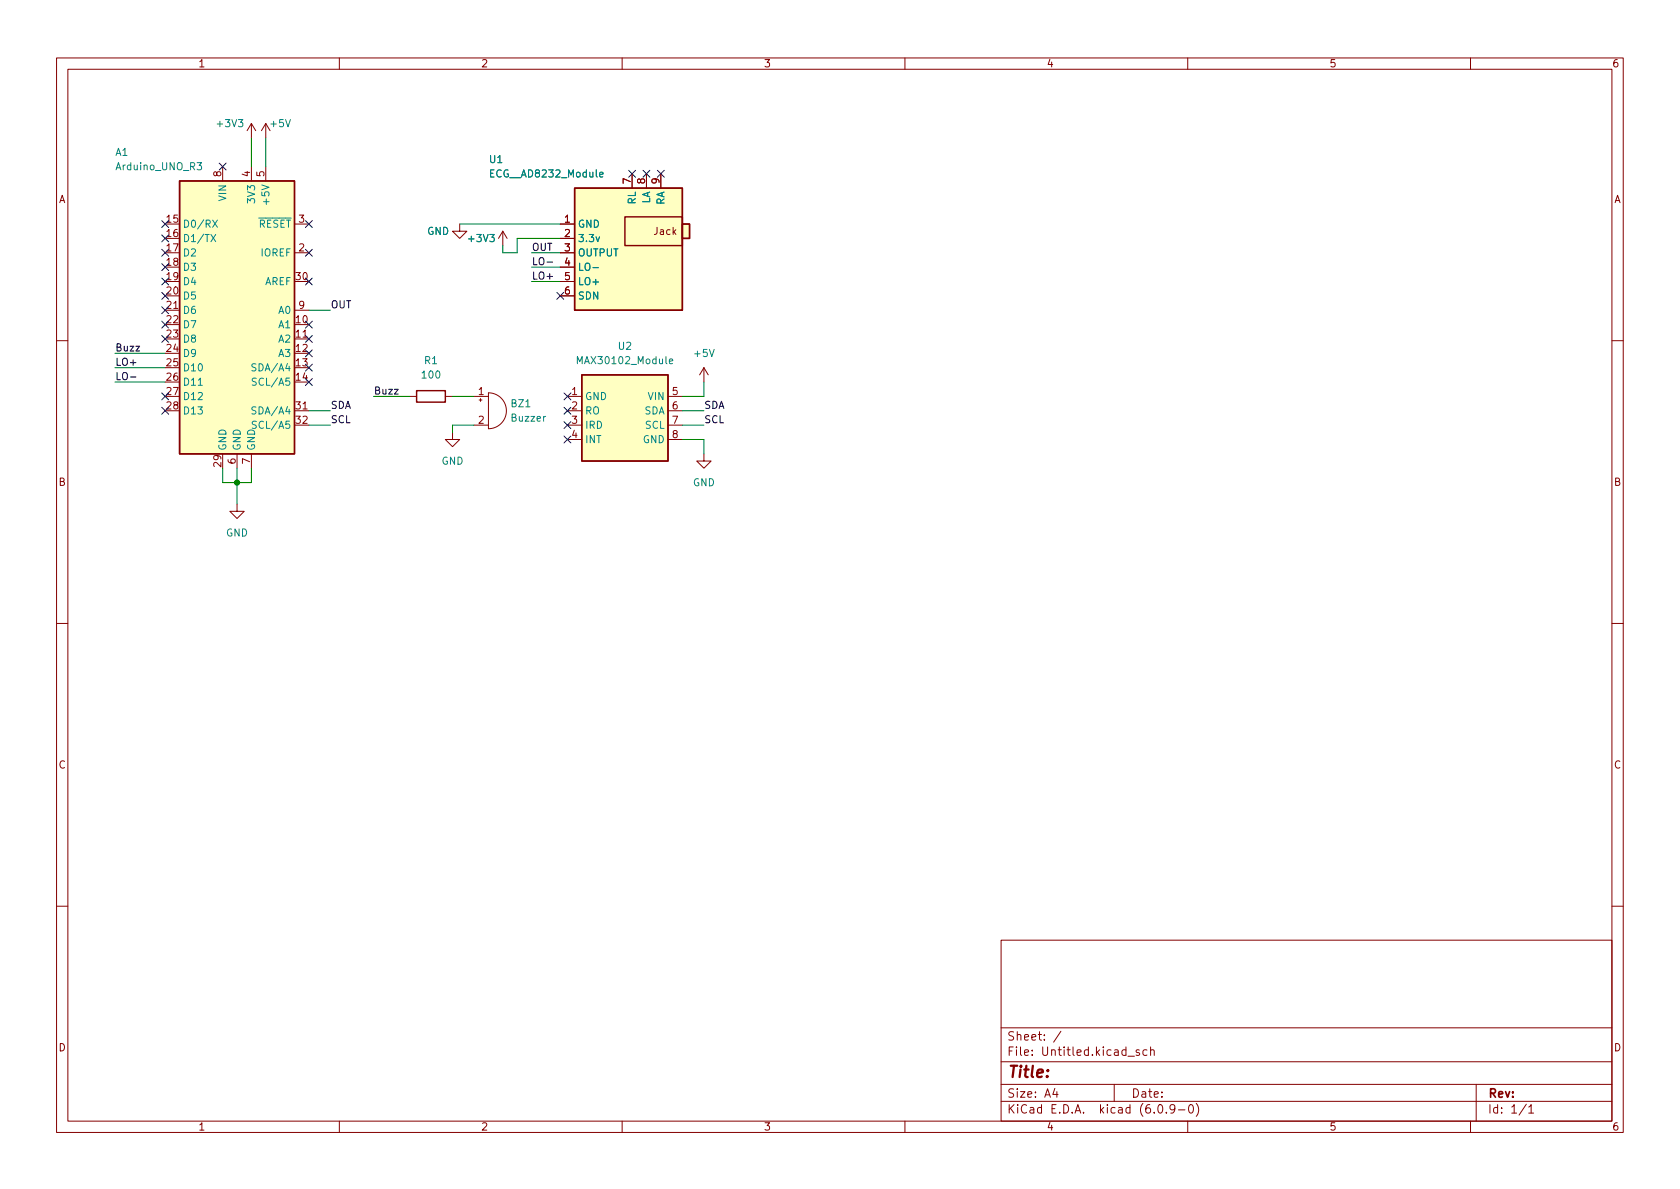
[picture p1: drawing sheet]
<svg xmlns="http://www.w3.org/2000/svg" width="297mm" height="210mm" viewBox="0 0 297 210" stroke-linecap="round" stroke-linejoin="round" font-family="sans-serif">
<g fill="none" stroke="#840000" stroke-width=".18">
<path d="M10 10.2h277v190.1h-277zM12 12.2h273v186.1h-273zM60 10.2v2M110 10.2v2M160 10.2v2M210 10.2v2M260 10.2v2M39.4 29.5v2.5M44.4 21.8l-.7 1.3M44.4 21.8v2.6M44.4 29.5v2.5M44.4 21.8l.8 1.3"/>
<path d="M47 21.8l-.8 1.3M47 21.8v2.6M47 29.5v2.5M47 21.8l.8 1.3M52.1 39.6h2.5M81.3 39.6v1.3h1.2l-1.2 1.3-1.3-1.3h1.3M99.1 39.6h2.5M111.8 30.7v2.6M114.3 30.7v2.6M116.8 30.7v2.6M29.2 54.9h2.5M52.1 44.7h2.5"/>
<path d="M52.1 59.9h2.5M52.1 54.9h2.5M88.9 40.9l-.8 1.3M88.9 40.9v2.5M88.9 40.9l.8 1.3M99.1 42.2h2.5M99.1 44.7h2.5M99.1 47.2h2.5M99.1 49.8h2.5M99.1 52.3h2.5M10 60.2h2M52.1 72.6h2.5"/>
<path d="M72.4 70.1h1.3M78.7 70.1h1.3M80 76.4v1.3h1.3l-1.3 1.3-1.3-1.3h1.3M83.8 70.1h2.6M83.8 75.2h2.6M84.7 70.7h.5M85 70.5v.5M86.4 69.5a3.2 3.2 0 0 1 3.1 3.1 3.2 3.2 0 0 1-3.1 3.2zM100.3 70.1h2.6M100.3 75.2h2.6M100.3 72.6h2.6M100.3 77.7h2.6"/>
<path d="M118.1 70.1h2.5M118.1 75.2h2.5M118.1 72.6h2.5M118.1 77.7h2.5M124.5 65l-.8 1.3M124.5 65v2.6M124.5 65l.7 1.3M285 60.2h2M41.9 89.1v1.3h1.3l-1.3 1.3-1.3-1.3h1.3M41.9 80.3v2.5M44.4 80.3v2.5M124.5 80.3v1.2h1.2l-1.2 1.3-1.3-1.3h1.3"/>
<path d="M10 110.2h2M285 110.2h2M10 160.2h2M177 166.3h108v32h-108zM285 160.2h2M60 198.3v2M110 198.3v2M160 198.3v2M177 194.8h108M177 191.8h108M177 187.8h108M177 181.8h108"/>
<path d="M186.5 192.5l-.4 1h1M186.9 193v1M187.6 182.4l-1.3 1.9M197 191.8v3M199.4 186.8h1.2M201.4 185.7l-.3-.1-.2 .2v.3l.5 .1v.4h-.5M202.8 185.7l-.4-.1-.3 .3v.4l.1 .3h.6M203.4 185.8l.2-.2 .4 .1 .1 .9M203.4 185.1v1.5M204.9 195.4l.2-.1a.81 .81 0 0 1 .6 .7 .81 .81 0 0 1-.3 .8h-.2a.81 .81 0 0 1-.6-.6 .81 .81 0 0 1 .3-.8zM206.2 196.7v.1M207.7 196l-.3 .3h-.3l-.2-.3 .1-.6 .4-.1 .2 .2a.99 .99 0 0 1-.3 1.3h-.3"/>
<path d="M208.4 196.3h1.1M210 198.3v2M210.4 195.4l.1-.1a.81 .81 0 0 1 .6 .7 .81 .81 0 0 1-.3 .8h-.2a.81 .81 0 0 1-.5-.6 .81 .81 0 0 1 .3-.8zM211.5 195.1a1.72 1.72 0 0 1 0 2.3M260 198.3v2M261 191.8v6.5M269.9 195.3l-1.3 1.9M270.3 195.8l.4-.5v1.5M270.3 196.8h.9"/>
</g>
<g fill="#ffffc2" stroke="#ffffc2" stroke-width=".18">
<path d="M101.6 33.3h19v21.6h-19z"/>
<path d="M120.6 39.6h1.3v2.6h-1.3z"/>
<path d="M102.9 66.3h15.2v15.2h-15.2z"/>
<path d="M31.7 32h20.4v48.3h-20.4z"/>
</g>
<path d="M31.7 32h20.4v48.3h-20.4zM101.6 33.3h19v21.6h-19zM110.5 38.3h10.1v5.1h-10.1zM120.6 39.6h1.3v2.6h-1.3zM73.7 69.1h5v2h-5zM102.9 66.3h15.2v15.2h-15.2z" fill="none" stroke="#840000" stroke-width=".25"/>
<g fill="none" stroke="#008484" stroke-width=".18">
<path d="M34.9 28.8h.7l-.4 .4 .4 .2v.5l-.2 .1-.5-.1M37.6 38.9l.8 1.3M38.4 38.9l-.8 1.3M106 30.9l.6-.1v-.3h-.4l-.2 .1 .1 .6h.5M37.3 41.5l.8 1.2M38.1 41.5l-.8 1.2M104.8 47.3h1M35.1 68.1h.7M45.3 64.4l-.5-.1-.2 .1v.4l.5 .2 .2 .4-.3 .2-.5-.1M45.3 72l-.5-.1-.2 .2v.3l.5 .3 .2 .3-.3 .2h-.5M45.3 66.9h-.5l-.1 .1v.3l.5 .3 .1 .3-.2 .2h-.5M45.3 74.5h-.5l-.1 .1v.4l.5 .2 .1 .3-.2 .3-.5-.1"/>
<path d="M118.4 63.9l.6-.1-.1-.3h-.4l-.1 .2v.6h.5"/>
</g>
<path d="M96.7 46.3h1M23.1 66.7h.9" fill="none" stroke="#000" stroke-width=".18"/>
<g fill="none" stroke="#008400" stroke-width=".18">
<path d="M44.4 24.4v5.1M47 24.4v5.1M81.3 39.6h17.8M54.6 54.9h3.8M94 47.2h5.1M94 49.8h5.1M94 44.7h5.1M99.1 42.2h-7.7v2.5h-2.5v-1.3M20.3 67.6h8.9M20.3 65h8.9M20.3 62.5h8.9M54.6 75.2h3.8"/>
<path d="M54.6 72.6h3.8M66 70.1h6.4M80 70.1h3.8M83.8 75.2h-3.8v1.2M120.6 77.7h3.9v2.6M120.6 75.2h3.9M120.6 72.6h3.9M124.5 67.6v2.5h-3.9M39.4 82.8v2.5h5v-2.5M41.9 82.8v6.3"/>
</g>
<g fill="none" stroke="#000084" stroke-width=".18">
<path d="M28.6 39l1.2 1.2M29.8 39l-1.2 1.2M38.8 28.8l1.2 1.3M40 28.8l-1.2 1.3M54 39l1.2 1.2M55.2 39l-1.2 1.2M111.2 30.1l1.2 1.2M112.4 30.1l-1.2 1.2M113.7 30.1l1.2 1.2M114.9 30.1l-1.2 1.2M116.2 30.1l1.2 1.2M117.4 30.1l-1.2 1.2"/>
<path d="M28.6 59.3l1.2 1.2M28.6 56.8l1.2 1.2M28.6 41.5l1.2 1.3M28.6 54.2l1.2 1.3M28.6 46.6l1.2 1.2M28.6 49.2l1.2 1.2M28.6 51.7l1.2 1.2M28.6 44.1l1.2 1.2M29.8 59.3l-1.2 1.2M29.8 56.8l-1.2 1.2M29.8 41.5l-1.2 1.3M29.8 54.2l-1.2 1.3"/>
<path d="M29.8 46.6l-1.2 1.2M29.8 49.2l-1.2 1.2M29.8 51.7l-1.2 1.2M29.8 44.1l-1.2 1.2M54 56.8l1.2 1.2M54 44.1l1.2 1.2M54 49.2l1.2 1.2M54 59.3l1.2 1.2M55.2 56.8l-1.2 1.2M55.2 44.1l-1.2 1.2M55.2 49.2l-1.2 1.2M55.2 59.3l-1.2 1.2"/>
<path d="M98.5 51.7l1.2 1.2M99.7 51.7l-1.2 1.2M28.6 72l1.2 1.2M28.6 69.5l1.2 1.2M29.8 69.5l-1.2 1.2M29.8 72l-1.2 1.2M54 61.9l1.2 1.2M54 66.9l1.2 1.3M54 64.4l1.2 1.2M55.2 61.9l-1.2 1.2M55.2 66.9l-1.2 1.3M55.2 64.4l-1.2 1.2"/>
<path d="M99.7 74.6l1.2 1.2M99.7 77.1l1.2 1.2M99.7 69.5l1.2 1.2M99.7 72l1.2 1.2M100.9 74.6l-1.2 1.2M100.9 77.1l-1.2 1.2M100.9 69.5l-1.2 1.2M100.9 72l-1.2 1.2"/>
</g>
<circle cx="41.9" cy="85.3" r=".46" fill="#008400" stroke="#008400" stroke-width=".18"/>
<text font-size="2.8" fill="#840000" x="178" y="190.6">Title:</text>
<g font-size="2.1" fill="#840000">
<text x="178" y="184">Sheet: /</text>
<text x="178" y="186.7">File: Untitled.kicad_sch</text>
<text x="178" y="196.9">KiCad E.D.A. kicad (6.0.9-0)</text>
<text x="178" y="194.1">Size: A4</text>
<text x="200" y="194.1">Date:</text>
<text x="263" y="194.1">Rev:</text>
<text x="263" y="196.9">Id: 1/1</text>
</g>
<g font-size="1.8" fill="#840000">
<text x="35" y="11.9">1</text>
<text x="85" y="11.9">2</text>
<text x="135" y="11.9">3</text>
<text x="185" y="11.9">4</text>
<text x="235" y="11.9">5</text>
<text x="285" y="11.9">6</text>
<text x="10.3" y="35.9">A</text>
<text x="39.1" y="31.2" transform="rotate(-90 39.1 31.2)">8</text>
<text x="44.2" y="31.2" transform="rotate(-90 44.2 31.2)">4</text>
<text x="46.7" y="31.2" transform="rotate(-90 46.7 31.2)">5</text>
<text x="111.5" y="32.5" transform="rotate(-90 111.5 32.5)">7</text>
<text x="114" y="32.5" transform="rotate(-90 114 32.5)">8</text>
<text x="116.6" y="32.5" transform="rotate(-90 116.6 32.5)">9</text>
<text x="285.3" y="35.9">A</text>
<text x="29.5" y="39.4">15</text>
<text x="29.5" y="41.9">16</text>
<text x="52.8" y="39.4">3</text>
<text x="99.8" y="39.4">1</text>
<text x="99.8" y="41.9">2</text>
<text x="115.9" y="41.5">Jack</text>
<text x="29.5" y="44.4">17</text>
<text x="29.5" y="47">18</text>
<text x="52.8" y="44.4">2</text>
<text x="99.8" y="44.4">3</text>
<text x="99.8" y="47">4</text>
<text x="29.5" y="49.5">19</text>
<text x="29.5" y="52.1">20</text>
<text x="52.4" y="49.5">30</text>
<text x="99.8" y="49.5">5</text>
<text x="99.8" y="52.1">6</text>
<text x="29.5" y="54.6">21</text>
<text x="29.5" y="57.1">22</text>
<text x="29.5" y="59.7">23</text>
<text x="52.4" y="57.1">10</text>
<text x="52.4" y="59.7">11</text>
<text x="52.8" y="54.6">9</text>
<text x="29.5" y="62.2">24</text>
<text x="29.5" y="64.8">25</text>
<text x="52.4" y="62.2">12</text>
<text x="52.4" y="64.8">13</text>
<text x="29.5" y="67.3">26</text>
<text x="29.5" y="69.8">27</text>
<text x="52.4" y="67.3">14</text>
<text x="84.6" y="69.8">1</text>
<text x="101.1" y="69.8">1</text>
<text x="118.9" y="69.8">5</text>
<text x="29.5" y="72.4">28</text>
<text x="52.4" y="72.4">31</text>
<text x="52.4" y="74.9">32</text>
<text x="84.6" y="74.9">2</text>
<text x="101.1" y="72.4">2</text>
<text x="101.1" y="74.9">3</text>
<text x="101.1" y="77.5">4</text>
<text x="118.9" y="72.4">6</text>
<text x="118.9" y="74.9">7</text>
<text x="118.9" y="77.5">8</text>
<text x="39.1" y="82.5" transform="rotate(-90 39.1 82.5)">29</text>
<text x="41.7" y="82" transform="rotate(-90 41.7 82)">6</text>
<text x="44.2" y="82" transform="rotate(-90 44.2 82)">7</text>
<text x="10.3" y="85.9">B</text>
<text x="285.3" y="85.9">B</text>
<text x="10.3" y="135.9">C</text>
<text x="285.3" y="135.9">C</text>
<text x="10.3" y="185.9">D</text>
<text x="285.3" y="185.9">D</text>
<text x="35" y="199.9">1</text>
<text x="85" y="199.9">2</text>
<text x="135" y="199.9">3</text>
<text x="185" y="199.9">4</text>
<text x="235" y="199.9">5</text>
<text x="285" y="199.9">6</text>
</g>
<g font-size="1.8" fill="#008484">
<text x="38.6" y="22.5">+3V3</text>
<text x="47.9" y="22.5">+5V</text>
<text x="20.4" y="27.6">A1</text>
<text x="86.6" y="28.8">U1</text>
<text x="20.7" y="30.1">Arduino_UNO_R3</text>
<text x="40" y="35.5" transform="rotate(-90 40 35.5)">VIN</text>
<text x="45.1" y="35.7" transform="rotate(-90 45.1 35.7)">3V3</text>
<text x="47.6" y="35.7" transform="rotate(-90 47.6 35.7)">+5V</text>
<text x="86.9" y="31.4">ECG__AD8232_Module</text>
<text x="32.3" y="40.3">D0/RX</text>
<text x="44.3" y="40.3">~{RESET}</text>
<text x="75.5" y="41.5">GND</text>
<text x="102.1" y="40.3">GND</text>
<text x="112.4" y="36.1" transform="rotate(-90 112.4 36.1)">RL</text>
<text x="114.9" y="36.1" transform="rotate(-90 114.9 36.1)">LA</text>
<text x="117.5" y="36.3" transform="rotate(-90 117.5 36.3)">RA</text>
<text x="32.3" y="42.8">D1/TX</text>
<text x="32.3" y="45.3">D2</text>
<text x="32.3" y="47.9">D3</text>
<text x="46.2" y="45.3">IOREF</text>
<text x="83" y="42.8">+3V3</text>
<text x="102.1" y="42.8">3.3v</text>
<text x="102.1" y="45.3">OUTPUT</text>
<text x="102.1" y="47.9">LO-</text>
<text x="32.3" y="50.4">D4</text>
<text x="32.3" y="53">D5</text>
<text x="46.7" y="50.4">AREF</text>
<text x="102.1" y="50.4">LO+</text>
<text x="102.1" y="53">SDN</text>
<text x="32.3" y="55.5">D6</text>
<text x="32.3" y="58">D7</text>
<text x="49.3" y="58">A1</text>
<text x="49.3" y="55.5">A0</text>
<text x="32.3" y="60.6">D8</text>
<text x="32.3" y="63.1">D9</text>
<text x="32.3" y="65.7">D10</text>
<text x="45.1" y="65.7">SDA/A4</text>
<text x="49.3" y="60.6">A2</text>
<text x="49.3" y="63.1">A3</text>
<text x="75.1" y="64.4">R1</text>
<text x="102.5" y="64.4">MAX30102_Module</text>
<text x="109.4" y="61.8">U2</text>
<text x="122.9" y="63.1">+5V</text>
<text x="32.3" y="68.2">D11</text>
<text x="32.3" y="70.7">D12</text>
<text x="45.3" y="68.2">SCL/A5</text>
<text x="74.7" y="66.9">100</text>
<text x="103.4" y="70.7">GND</text>
<text x="114.7" y="70.7">VIN</text>
<text x="32.3" y="73.3">D13</text>
<text x="45.1" y="73.3">SDA/A4</text>
<text x="45.3" y="75.8">SCL/A5</text>
<text x="90.4" y="72">BZ1</text>
<text x="90.5" y="74.5">Buzzer</text>
<text x="103.4" y="73.3">RO</text>
<text x="103.4" y="75.8">IRD</text>
<text x="113.9" y="73.3">SDA</text>
<text x="114.1" y="75.8">SCL</text>
<text x="40" y="79.8" transform="rotate(-90 40 79.8)">GND</text>
<text x="42.5" y="79.8" transform="rotate(-90 42.5 79.8)">GND</text>
<text x="45.1" y="79.8" transform="rotate(-90 45.1 79.8)">GND</text>
<text x="78" y="82.2">GND</text>
<text x="103.4" y="78.4">INT</text>
<text x="113.7" y="78.4">GND</text>
<text x="122.5" y="86">GND</text>
<text x="39.9" y="94.9">GND</text>
</g>
<g font-size="1.8">
<text x="94" y="44.3">OUT</text>
<text x="94" y="46.9">LO-</text>
<text x="94" y="49.4">LO+</text>
<text x="58.4" y="54.5">OUT</text>
<text x="20.3" y="62.1">Buzz</text>
<text x="20.3" y="64.7">LO+</text>
<text x="20.3" y="67.2">LO-</text>
<text x="66" y="69.7">Buzz</text>
<text x="58.4" y="72.3">SDA</text>
<text x="58.4" y="74.8">SCL</text>
<text x="124.5" y="74.8">SCL</text>
<text x="124.5" y="72.3">SDA</text>
</g>
</svg>
